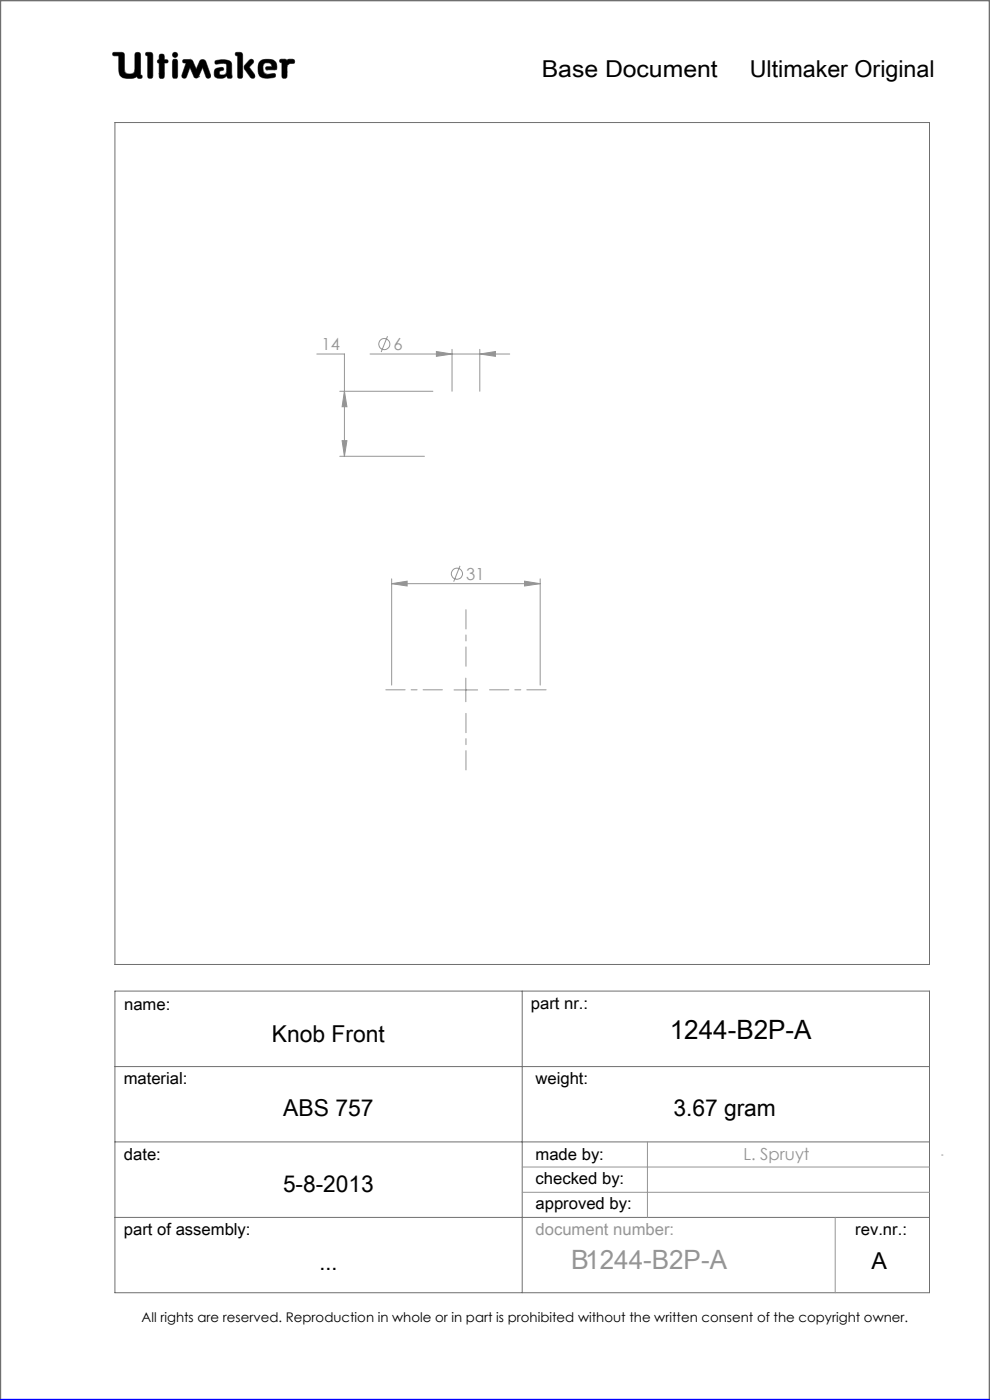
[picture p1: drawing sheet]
<svg xmlns="http://www.w3.org/2000/svg" width="210mm" height="297mm" viewBox="0 0 210 297" stroke-linecap="round" stroke-linejoin="round" font-family="sans-serif">
<g fill="none" stroke="#6f6f6f" stroke-width=".21">
<path d="M24 11.1h1.9l.4 .3 .2 3.9a1.51 1.51 0 0 0 2 0l.2-4a.77 .77 0 0 1 1 0l.1 4.6 .3 .1a.39 .39 0 0 1-.3 .6l-.6-.1-.1-.3a3.8 3.8 0 0 1-3 .3l-.6-.5-.2-.6-.1-3.6h-1a.39 .39 0 0 1-.3-.2 .39 .39 0 0 1 .1-.5zM31 11.1l1.2 .1 .2 .4-.1 4.8a.6 .6 0 0 1-.6 .2 .6 .6 0 0 1-.4-.5v-4.3l-.4-.1zM33.8 12.7v-1.1a.6 .6 0 0 1 .7-.1 .6 .6 0 0 1 .4 .5v.7h.6a.37 .37 0 0 1 0 .6l-.6 .1-.1 3.1a.6 .6 0 0 1-.6 .1 .6 .6 0 0 1-.4-.5v-2.7M33.8 12.7h.1M33.8 13.4h.1M33.8 15.7h.1M33.8 12.7h-.3l-.1 .3v.2l.4 .2M36.7 11.3l.4-.2 .4 .2 .2 .3-.2 .4-.4 .2-.4-.2-.1-.4zM36.8 12.6h.7l.2 .5v3l-.2 .5h-.7l-.2-.5v-3zM38.9 12.7l1.4-.1 .4 .2 .9 1.9 .7-1.6a.73 .73 0 0 1 .7-.5 .73 .73 0 0 1 .7 .5l1 2.8-.1 .5a.53 .53 0 0 1-.5 .2 .53 .53 0 0 1-.4-.3l-.7-2-1 2.1-.4 .2-.4-.2-.9-2.1-.7 2a.54 .54 0 0 1-.5 .3 .54 .54 0 0 1-.5-.2v-.5l.9-2.5-.7-.2zM42.1 16.3h.1M45.6 12.9a3.7 3.7 0 0 1 3.4 .3l.1 .5 .1 2.7a.64 .64 0 0 1-1-.2l-.1-.1a1.93 1.93 0 0 1-2.5 .2 1.32 1.32 0 0 1 .4-1.8l1-.2 .3 .1 .1 .2v.3a.73 .73 0 0 0-.9 .8 .98 .98 0 0 0 1.4 0l.2-.6-.1-1.5a2.59 2.59 0 0 0-2 0l-.4-.2z"/>
<path d="M50 11.1l1.3 .1 .2 .4-.1 4.8a.57 .57 0 0 1-.6 .2 .57 .57 0 0 1-.4-.5v-4.3l-.4-.1zM52.9 12.8l.4-.2 .4 .1 .1 .4-1 1.1 1.2 1.6 .1 .5-.2 .3h-.4a5.9 5.9 0 0 1-1.7-2.2l.1-.6zM55 13.3a2.62 2.62 0 0 1 3.5-.1l.2 1.1-.1 .5h-2l-.2-.1v-.5l1.3-.1-.2-.5a1.24 1.24 0 0 0-1.6 .1l-.1 1.1 .2 .6 .8 .4 1.5-.2 .1 .1v.6a3.8 3.8 0 0 1-3.3-.1 3.2 3.2 0 0 1-.1-2.9zM56.6 14.8h.1M59.4 12.6h1.2l.3 .3a1.21 1.21 0 0 1 1.5-.2v.7l-.9 .1-.6 .4-.1 2.5a.6 .6 0 0 1-.6 .2 .6 .6 0 0 1-.4-.5v-2.8l-.5-.2zM24.4 26h172.8v178.6h-172.8zM24.4 210.3h172.8v63.9h-172.8zM110.8 210.3v63.9M24.4 226.3h172.8M24.4 242.2h172.8M24.4 258.3h172.8"/>
</g>
<path d="M0 297v-297h210v297" fill="none" stroke="#6f6f6f" stroke-width=".5"/>
<g fill="none" stroke="#959595" stroke-width=".21">
<path d="M67.2 75.1h5.9v21.7M78.5 75.1h29.6M82.2 71.3l-1.3 3.4M92.6 74.6l3.3 .5-3.3 .5zM95.9 74.1v8.9M101.8 75.1l3.3-.5v1zM101.8 74.1v8.9M72.1 83h19.7M72.1 96.8h17.9M72.6 93.5h1l-.5 3.3zM73.1 83l.5 3.3h-1zM83.1 123.8l3.3-.5v1z"/>
<path d="M83.1 122.8v22.5M83.1 123.8h31.5M97.6 120l-1.4 3.4M111.3 123.3l3.3 .5-3.3 .5zM114.6 122.8v22.5M96.3 146.4h5M98.8 143.9v5M110.8 247.6h86.4M110.8 252.9h86.4M137.3 242.2v16.1M177.2 258.3v15.9M199.7 245h.3"/>
<circle cx="81.5" cy="73" r="1.18"/>
<circle cx="96.9" cy="121.7" r="1.18"/>
</g>
<path d="M0 297h210" fill="none" stroke="#00f" stroke-width=".5"/>
<path d="M45.7 12.9l-.1 .5 .2 .2 1.2-.2 .9 .1 .2 .3-.1 1.4a.84 .84 0 0 1-.6 .7 .84 .84 0 0 1-.9-.3l.1-.4 .4-.2a.36 .36 0 0 0 .4-.4 .36 .36 0 0 0-.4-.3 1.23 1.23 0 0 0-1.6 1 1.07 1.07 0 0 0 .3 1.1 1.07 1.07 0 0 0 1.1 .2h.6l.3-.2a.28 .28 0 0 1 .4-.3 .28 .28 0 0 1 .2 .4 .57 .57 0 0 0 .6 .2 .57 .57 0 0 0 .3-.6l-.1-2.4a1.23 1.23 0 0 0-1.5-1zM50 11.1v.6l.4 .1v4.6l.3 .2h.5l.3-.3v-4.8l-.4-.4zM53 12.7l-1.2 1.3v.5l1.4 2 .6 .1 .2-.2v-.6l-1.2-1.6 1-.9v-.4l-.4-.3zM55.2 12.9a2.9 2.9 0 0 0 .1 3.4l.5 .2 1 .1 1.4-.2 .3-.2-.1-.5-.2-.1-1.4 .2-.6-.2-.3-.4-.1-.5a.99 .99 0 0 1 .7-1.3 .99 .99 0 0 1 1.2 .7l-1.2 .1-.2 .4 .3 .2h1.5a.51 .51 0 0 0 .6-.1 .51 .51 0 0 0 0-.6 1.62 1.62 0 0 0-2-1.5l-1.1 .1zM59.4 12.6l-.1 .6 .5 .1v3l.2 .3h.6l.3-.4v-2.3l.6-.4 .9-.1 .1-.5-.3-.3h-1l-.3 .3-.4-.3zM36.7 12.7l-.1 .3v3.4l.2 .2h.7l.2-.3v-3.4l-.2-.3zM36.6 11.6a.56 .56 0 0 0 1.1 0 .56 .56 0 0 0-1.1 0zM33.8 11.6v1.1l-.4 .2v.4l.4 .1v2.9l.2 .3h.5l.4-.4v-2.8l.7-.1 .1-.4-.3-.2h-.5v-.8l-.2-.4h-.6zM31 11.1l-.1 .6 .4 .1v4.5l.3 .3h.5l.3-.5v-4.7l-.4-.3zM38.8 12.7v.5l.7 .2-.9 2.5 .1 .6 .5 .1 .3-.2 .8-2.1 .9 2.1 .3 .2h.3l.3-.2 .9-2.1 .7 2.1 .6 .2 .4-.2v-.5l-1-2.8-.3-.4h-.7l-.3 .2-.8 1.8-.9-1.9-.4-.2zM24 11.2v.6h1.2v2.7a1.76 1.76 0 0 0 2.2 2.1h.9l.8-.4 .3 .4h.6l.2-.2-.1-.4-.3-.1v-4.4l-.4-.4h-.5l-.3 .4v3.4a.81 .81 0 0 1-1.1 .8h-.1a.86 .86 0 0 1-1-1.1l-.1-3.3-.4-.2z" fill-rule="evenodd" fill="#000"/>
<path d="M93.8 146.3h-12M98.8 141.3v-12M98.8 151.3v12M103.8 146.3h12" fill="none" stroke="#959595" stroke-width=".21" stroke-dasharray="15.2 1.3 1.3 1.3" stroke-dashoffset="11.1"/>
<path d="M83.1 123.8l3.3-.5v1zM111.3 123.3l3.3 .5-3.3 .5zM92.6 74.6l3.3 .5-3.3 .5zM101.8 75.1l3.3-.5v1zM73.1 83l.5 3.3h-1zM72.6 93.5h1l-.5 3.3z" fill="#959595"/>
<text font-size="5.6" x="142.1" y="220.5">1244-B2P-A</text>
<text font-size="5.6" fill="#959595" x="121.1" y="269.2">B1244-B2P-A</text>
<g font-size="4.9">
<text x="114.9" y="16.4">Base Document</text>
<text x="159" y="16.4">Ultimaker Original</text>
<text x="57.7" y="221">Knob Front</text>
<text x="60.1" y="236.8">ABS 757</text>
<text x="142.8" y="236.8">3.67 gram</text>
<text x="60" y="252.8">5-8-2013</text>
<text x="67.8" y="269.4">...</text>
<text x="184.9" y="269.2">A</text>
</g>
<g font-size="3.5" fill="#959595">
<text x="68.2" y="74.3">14</text>
<text x="83.5" y="74.3">6</text>
<text x="98.9" y="123">31</text>
<text x="157.7" y="246.2">L. Spruyt</text>
<text x="113.6" y="261.9">document number:</text>
</g>
<g font-size="3.5">
<text x="26.3" y="214.2">name:</text>
<text x="112.6" y="214.1">part nr.:</text>
<text x="26.2" y="230">material:</text>
<text x="113.6" y="230">weight:</text>
<text x="26.3" y="246.1">date:</text>
<text x="113.6" y="246.1">made by:</text>
<text x="113.6" y="251.1">checked by:</text>
<text x="113.6" y="256.4">approved by:</text>
<text x="26.3" y="262.1">part of assembly:</text>
<text x="181.4" y="262">rev.nr.:</text>
</g>
<text font-size="2.8" x="30" y="280.4">All rights are reserved. Reproduction in whole or in part is prohibited without the written consent of the copyright owner.</text>
</svg>
